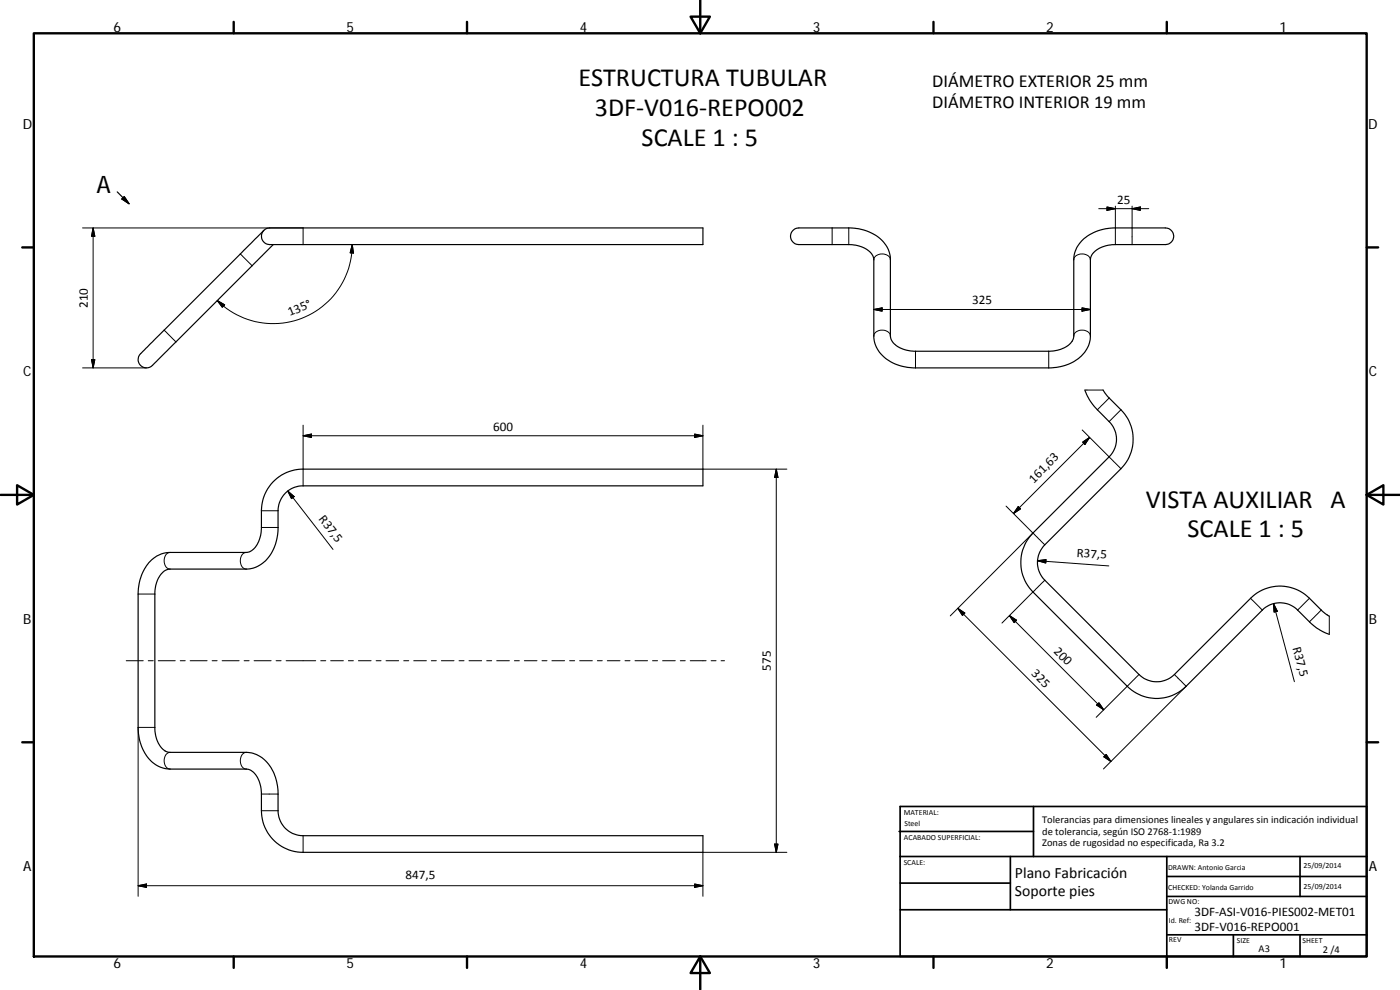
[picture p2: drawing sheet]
<svg xmlns="http://www.w3.org/2000/svg" width="420mm" height="297mm" viewBox="0 0 420 297" stroke-linecap="round" stroke-linejoin="round" font-family="sans-serif">
<path d="M35.2 57.6l3.5 3.5M37.3 59l1.4 2.1-2.1-1.4zM79.2 69.1l-34.4 34.3a11.7 11.7 0 0 0-3.3 4 2.6 2.6 0 0 0 1.8 2.9 2.6 2.6 0 0 0 3.1-1.3l35.6-35.6M79.3 69.1l.2-.3a11.2 11.2 0 0 1 5.2-.4h126.3v5h-126.3a11.2 11.2 0 0 1-5.2-.5 2.51 2.51 0 0 1-.2-3.8zM238.1 69.1l.2-.3a11.1 11.1 0 0 1 5.2-.4h11.2a12.8 12.8 0 0 1 11.9 6.5l.6 2.5v23.4a5.7 5.7 0 0 0 5.2 4.3l1.9 .3h40.4a7.8 7.8 0 0 0 7.4-3.7l.2-23.7a9.9 9.9 0 0 1 7.9-9l4-.6h11.8a11 11 0 0 1 5.1 .4 2.61 2.61 0 0 1 .8 3.3 2.61 2.61 0 0 1-3.2 1.3h-14a7.4 7.4 0 0 0-7.4 3.9l-.1 23.5a10.3 10.3 0 0 1-9 9.2l-2.9 .4h-40.5a12.6 12.6 0 0 1-11.9-6.5l-.7-2.6v-23.3a5.6 5.6 0 0 0-5.1-4.4l-2.4-.2h-11.2a11.1 11.1 0 0 1-5.2-.5 2.47 2.47 0 0 1-.2-3.8zM325.6 117a15.4 15.4 0 0 0 3.7 6l3.6 3.5a7.4 7.4 0 0 1 0 10.6l-22.9 22.8a12.6 12.6 0 0 0 0 17.7l28.3 28.3a12.5 12.5 0 0 0 17.7 0l22.9-22.9a7.5 7.5 0 0 1 10.5 0l3.6 3.6a16 16 0 0 0 5.9 3.7M331.1 117l1.2 1.9 4.1 4.1a12.5 12.5 0 0 1 0 17.6l-22.8 22.9a7.5 7.5 0 0 0 0 10.6l28.2 28.3a7.6 7.6 0 0 0 10.7 0l22.8-22.9a12.5 12.5 0 0 1 17.7 0l4.1 4.1 1.8 1.3M45.4 168.1a8.4 8.4 0 0 1 5.6-2.3h22.9a5.4 5.4 0 0 0 4.2-4.8l.4-2.3v-5.5a12.5 12.5 0 0 1 12.5-12.4h120v5h-120a7.5 7.5 0 0 0-7.6 7.4v5.1a12.1 12.1 0 0 1-7.5 12.2l-2 .3h-22.9a5.6 5.6 0 0 0-4.3 5.1l-.2 1.9v40.4a7.4 7.4 0 0 0 3.8 7.4l23.6 .1a10.3 10.3 0 0 1 9.2 9.1l.3 2.3v6.1a7.5 7.5 0 0 0 7.6 7.5h120v5h-120a12.5 12.5 0 0 1-12.5-12.5v-4.9a7.6 7.6 0 0 0-3.7-7.4l-23.8-.1a10 10 0 0 1-8.9-8l-.6-4v-40.6a14.1 14.1 0 0 1 3.9-10.1z" fill="none" stroke="#000" stroke-width=".36"/>
<g fill="none" stroke="#000" stroke-width=".3">
<path d="M24.8 68.4h66.2v5M27.9 68.4v42M27.9 68.4l.6 2.5h-1zM72.1 76.2l3.6 3.5M105.7 73.4l.4 2.5h-1zM105.7 73.4a23.7 23.7 0 0 1-14.6 21.9 23.7 23.7 0 0 1-25.9-5.1M249.7 68.4v5M254.7 68.4v5M262.2 78a2.65 2.65 0 0 1 4.1-1.4l.7 .6 .2 .8M322.3 78a2.74 2.74 0 0 1 4.5-1l.4 1M329.7 62.6h15.1M332.2 62.1l2.5 .5-2.5 .5z"/>
<path d="M334.7 61.8v11.6M339.8 62.6l2.4-.5v1zM339.8 61.8v11.6M49.3 99.1l3.5 3.5M65.2 90.2l2.2 1.3-.7 .7zM262.2 92.9l2.5-.5v1zM262.2 92.9h65M324.7 92.4l2.5 .5-2.5 .5zM24.8 110.4h19.2M27.5 107.9h1l-.6 2.5zM262.2 100.8a2.73 2.73 0 0 1 4.6-1l.4 1M274.8 105.4v5"/>
<path d="M314.7 105.4v5M322.3 100.8a2.72 2.72 0 0 1 4.5-1l.4 1M325.6 117h5.5M332.9 119.4l-3.6 3.6M91 130.7l2.5-.5v1.1zM91 130.7h120M91 127.6v18.2M208.5 130.2l2.5 .5-2.5 .6zM211 127.6v13.2h25.1M324.8 129l11.6 11.6M324.9 132.7l2.1-1.5-1.4 2.2zM327 131.2l-22.8 22.9"/>
<path d="M336.4 123l-3.5 3.5M78.5 153.2h4.9M78.5 158.3h4.9M86.4 147.3l13.5 17.5M86.4 147.3l1.9 1.7-.8 .6zM233 140.8v114.9M233 140.8l.5 2.5h-1zM301.9 151.8l8.1 8.1M305.6 152l.7 .7-2.1 1.4zM310 159.9l-24.8 24.9M310 159.9l3.6 3.6M41.5 178.2h5"/>
<path d="M51 165.8a2.75 2.75 0 0 0-1 4.5l1 .5M73.9 165.8a2.75 2.75 0 0 0-1 4.5l1 .5M311.4 168.2l2.5-.3-.1 1zM311.4 168.2l21.4 1.6M313.6 174.1l-12.9 12.8M375.3 179.5l3.6 3.5M393 179.5l-3.6 3.5M37.9 198.2h5.1M44.5 198.2h1.5M47.5 198.2h5.1M54.1 198.2h1.5M57.1 198.2h5.1"/>
<path d="M63.7 198.2h1.5M66.7 198.2h5.1M73.3 198.2h1.5M76.3 198.2h5.1M82.9 198.2h1.5M85.9 198.2h8.9M96.3 198.2h1.5M99.2 198.2h3.8M104.6 198.2h1.5M107.6 198.2h3.8M112.9 198.2h1.5M115.9 198.2h3.7"/>
<path d="M121.2 198.2h1.5M124.2 198.2h3.8M129.4 198.2h1.5M132.4 198.2h3.9M137.8 198.2h1.5M140.7 198.2h3.9M146.1 198.2h1.5M149.1 198.2h3.8M154.4 198.2h1.5M157.4 198.2h3.8M162.7 198.2h1.5M165.6 198.2h3.8"/>
<path d="M171 198.2h1.5M174 198.2h3.8M179.3 198.2h1.5M182.3 198.2h3.8M187.6 198.2h1.5M190.6 198.2h3.7M195.8 198.2h1.5M198.8 198.2h3.9M204.2 198.2h1.4M207.1 198.2h4.8M213.4 198.2h1.5M216.4 198.2h1"/>
<path d="M287.5 182.5l45.9 46M287.5 182.5l2 1.4-.6 .8zM302.9 184.7l2.2 1.4-.7 .7zM302.9 184.7l28.3 28.3M382.2 181.1l6.3 23.4M382.2 181.1l1.1 2.3-.9 .3zM396.5 183l-3.5 3.6M398.9 184.9v5.4M46.5 218.2h-5v50.7M329.1 211.5l.7-.6 1.4 2.1zM341.8 202.4l-12.8 12.8M352.5 202.4l3.5 3.5-24.8 24.8"/>
<path d="M51 225.7a2.77 2.77 0 0 0-1 4.6l1 .5M73.9 225.7a2.77 2.77 0 0 0-1 4.6l1 .5M78.5 238.3h4.9M332 226.4l1.4 2.1-2.1-1.4zM78.5 243.2h4.9M91 250.7v5M232.5 253.3h1l-.5 2.4zM236.1 255.7h-25.1v13.2M41.5 265.7l2.5-.5v1.1zM41.5 265.7h169.5M208.5 265.2l2.5 .5-2.5 .6z"/>
</g>
<g fill="none" stroke="#000" stroke-width=".71">
<path d="M10.1 10h400.1v277h-400.1zM70.1 6.6v3.4M140.2 6.6v3.4M207.3 5h5.8l-2.9 5zM210.2 0v10M280.2 6.6v3.4M350.2 6.6v3.4M6.7 74.2h3.4M410.2 74.2h3.4M.2 148.5h9.9M5.1 145.6l5 2.9-5 2.9zM410.2 148.5l5-2.9v5.8z"/>
<path d="M410.2 148.5h9.9M6.7 222.7h3.4M410.2 222.7h3.4M70.1 287v3.4M140.2 287v3.4M210.2 287l2.9 5h-5.8zM210.2 287v10M280.2 287v3.4M350.2 287v3.4"/>
</g>
<g fill="none" stroke="#000" stroke-width=".51">
<path d="M269.8 249.5h40.4M270.1 257h140.1M270.1 242h140.1v45h-140.1zM303.2 257v16M310.2 242v15M350.2 257v30M390.2 257v12M270.1 273h80.1M270.1 265h33.1M350.2 269h60M350.2 263h60M350.2 280.5h60"/>
<path d="M370.2 280.5v6.5M390.2 280.5v6.5"/>
</g>
<path d="M37.3 59l1.4 2.1-2.1-1.4z" fill="#000" stroke="#000" stroke-width=".36"/>
<g fill="#000" stroke="#000" stroke-width=".3">
<path d="M27.9 68.4l.6 2.5h-1zM105.7 73.4l.4 2.5h-1zM332.2 62.1l2.5 .5-2.5 .5zM339.8 62.6l2.4-.5v1zM65.2 90.2l2.2 1.3-.7 .7zM262.2 92.9l2.5-.5v1zM324.7 92.4l2.5 .5-2.5 .5zM27.5 107.9h1l-.6 2.5zM91 130.7l2.5-.5v1.1zM208.5 130.2l2.5 .5-2.5 .6zM324.9 132.7l2.1-1.5-1.4 2.2zM86.4 147.3l1.9 1.7-.8 .6z"/>
<path d="M233 140.8l.5 2.5h-1zM305.6 152l.7 .7-2.1 1.4zM311.4 168.2l2.5-.3-.1 1zM287.5 182.5l2 1.4-.6 .8zM302.9 184.7l2.2 1.4-.7 .7zM382.2 181.1l1.1 2.3-.9 .3zM329.1 211.5l.7-.6 1.4 2.1zM332 226.4l1.4 2.1-2.1-1.4zM232.5 253.3h1l-.5 2.4zM41.5 265.7l2.5-.5v1.1zM208.5 265.2l2.5 .5-2.5 .6z"/>
</g>
<g font-size="7.9">
<text x="173.6" y="25.8">ESTRUCTURA TUBULAR</text>
<text x="178.5" y="34.8">3DF‐V016‐REPO002</text>
<text x="192.6" y="43.8">SCALE 1 : 5</text>
<text x="343.9" y="152.3">VISTA AUXILIAR A</text>
<text x="356.4" y="161.2">SCALE 1 : 5</text>
</g>
<text font-size="7.2" x="29" y="58">A</text>
<g font-size="5.5">
<text x="279.8" y="26">DIÁMETRO EXTERIOR 25 mm</text>
<text x="279.8" y="32.3">DIÁMETRO INTERIOR 19 mm</text>
</g>
<g font-size="4.7">
<text x="304.6" y="263.5">Plano Fabricación</text>
<text x="304.6" y="268.9">Soporte pies</text>
</g>
<g font-size="4.2">
<text x="34" y="9.6">6</text>
<text x="104" y="9.6">5</text>
<text x="174" y="9.6">4</text>
<text x="244" y="9.6">3</text>
<text x="314" y="9.6">2</text>
<text x="384" y="9.6">1</text>
<text x="6.8" y="38.7">D</text>
<text x="410.6" y="38.7">D</text>
<text x="7" y="112.9">C</text>
<text x="410.8" y="112.9">C</text>
<text x="7" y="187.1">B</text>
<text x="410.8" y="187.1">B</text>
<text x="7" y="261.3">A</text>
<text x="410.8" y="261.3">A</text>
<text x="34" y="290.4">6</text>
<text x="104" y="290.4">5</text>
<text x="174" y="290.4">4</text>
<text x="244" y="290.4">3</text>
<text x="314" y="290.4">2</text>
<text x="384" y="290.4">1</text>
</g>
<g font-size="3.9">
<text x="335.2" y="61.1">25</text>
<text x="26.4" y="92.4" transform="rotate(-90 26.4 92.4)">210</text>
<text x="87" y="94.9" transform="rotate(-22 87 94.9)">135°</text>
<text x="291.7" y="91.3">325</text>
<text x="148" y="129.2">600</text>
<text x="310.2" y="145.1" transform="rotate(-45 310.2 145.1)">161,63</text>
<text x="95.5" y="155.7" transform="rotate(52 95.5 155.7)">R37,5</text>
<text x="323.1" y="167" transform="rotate(4 323.1 167)">R37,5</text>
<text x="316" y="195.6" transform="rotate(45 316 195.6)">200</text>
<text x="387.9" y="194.5" transform="rotate(75 387.9 194.5)">R37,5</text>
<text x="231.4" y="201.2" transform="rotate(-90 231.4 201.2)">575</text>
<text x="309.4" y="202.3" transform="rotate(45 309.4 202.3)">325</text>
<text x="121.7" y="263.6">847,5</text>
<text x="358.5" y="274.9">3DF‐ASI‐V016‐PIES002‐MET01</text>
<text x="358.5" y="279.4">3DF‐V016‐REPO001</text>
</g>
<g font-size="3.1">
<text x="312.8" y="246.8">Tolerancias para dimensiones lineales y angulares sin indicación individual</text>
<text x="312.8" y="250.4">de tolerancia, según ISO 2768‐1:1989</text>
<text x="312.8" y="254">Zonas de rugosidad no especificada, Ra 3.2</text>
<text x="377.7" y="285.6">A3</text>
<text x="397" y="285.9">2 /4</text>
</g>
<g font-size="2.4">
<text x="271.2" y="244.4">MATERIAL:</text>
<text x="271.3" y="251.9">ACABADO SUPERFICIAL:</text>
<text x="271.4" y="247.9">Steel</text>
<text x="271.2" y="259.7">SCALE:</text>
<text x="350.6" y="260.9">DRAWN: Antonio Garcia</text>
<text x="391.2" y="260.6">25/09/2014</text>
<text x="350.6" y="267">CHECKED: Yolanda Garrido</text>
<text x="391.2" y="266.6">25/09/2014</text>
<text x="350.7" y="271.4">DWG NO:</text>
<text x="350.8" y="276.8">Id. Ref:</text>
<text x="350.8" y="282.8">REV</text>
<text x="371.2" y="282.9">SIZE</text>
<text x="390.9" y="282.9">SHEET</text>
</g>
</svg>
